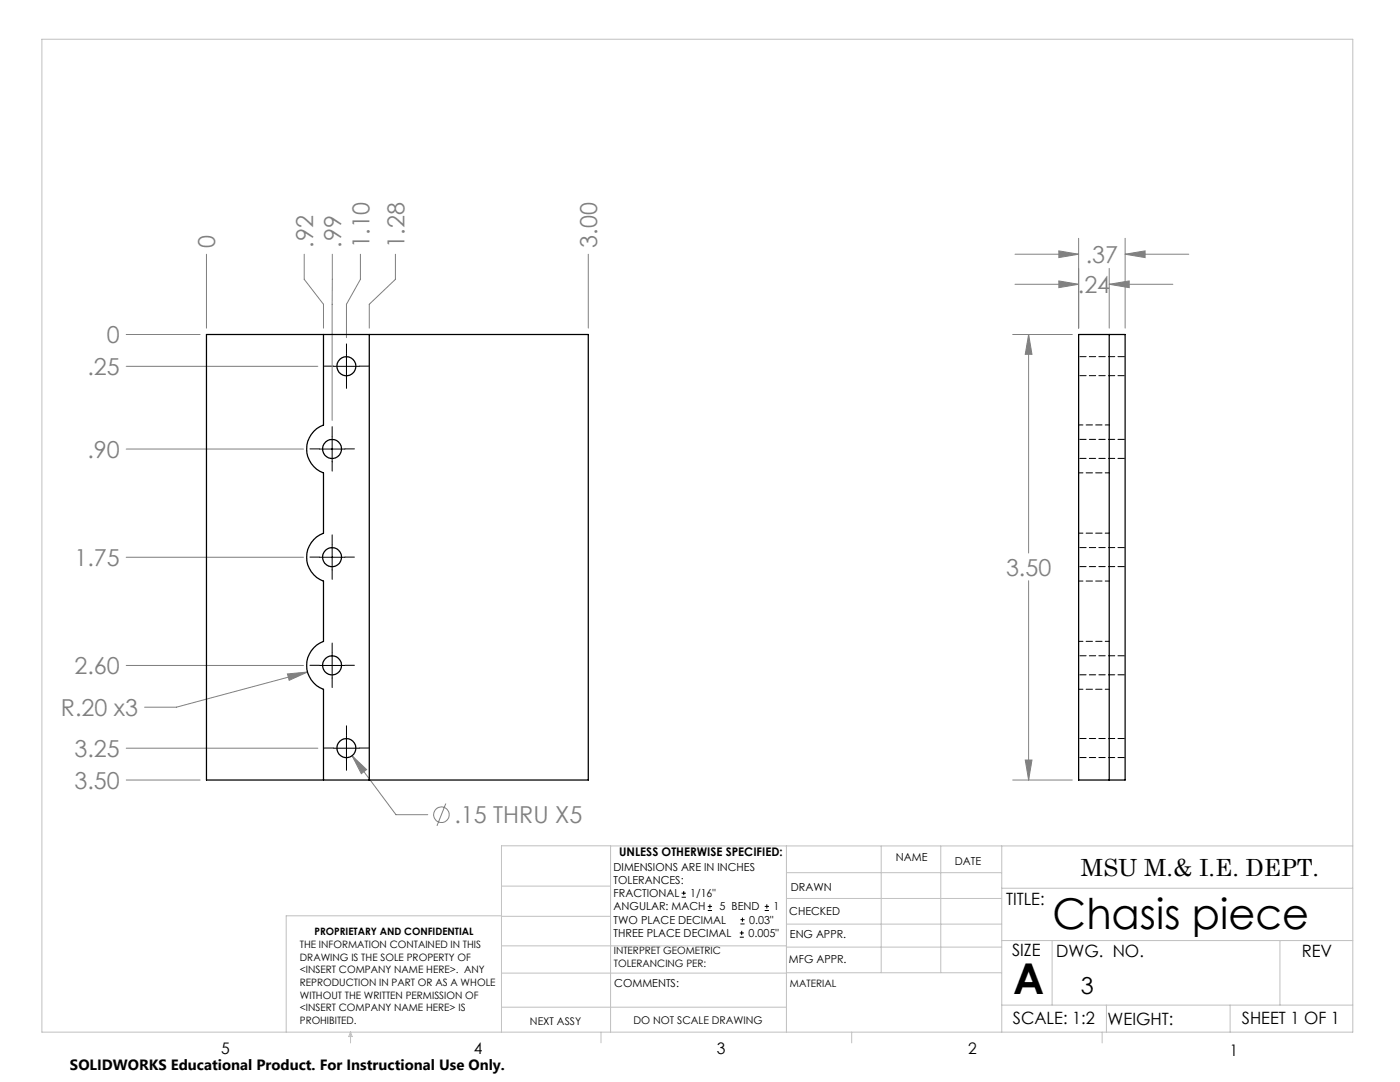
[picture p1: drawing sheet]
<svg xmlns="http://www.w3.org/2000/svg" width="279mm" height="216mm" viewBox="0 0 279 216" stroke-linecap="round" stroke-linejoin="round" font-family="sans-serif">
<g fill="none" stroke="#808080" stroke-width=".2">
<path d="M41.2 50.7v14.8M60.7 50.7v5l3.9 5v4.8M66.3 50.7v33.2M71.9 50.7v5l-2.8 5v6.7M78.9 50.7v5l-5.2 5v4.8M117.4 50.7v14.8M202.6 56.7h12.7M202.6 50.7h12.7M211.3 56.1l4 .6-4 .7zM211.3 50.1l4 .6-4 .7zM215.3 47.6v17.9M221.4 56.7l4-.6v1.3z"/>
<path d="M221.4 53.6v11.9M221.4 56.7h12.7M224.5 50.7l4-.6v1.3zM224.5 47.6v17.9M224.5 50.7h12.7M25.2 66.7h14.7M25.2 73.1h38.2M202.1 66.7h11.9M205.3 66.7l.7 4h-1.4zM205.3 66.7v43.6M25.2 89.6h35.4M25.2 111.2h35.4"/>
<path d="M205.3 115.9v39.7M25.2 132.8h35.4M57.4 134.5l4-.4-3.7 1.6zM61.4 134.1l-26.2 7h-6.3M25.2 149.3h38.2M25.2 155.6h14.7M70.3 150.8l2.9 2.8-1.1 .8zM70.3 150.8l8.7 11.8h6.4M202.1 155.6h11.9M204.6 151.7h1.4l-.7 3.9zM89 160.3l-1.8 4.5"/>
<circle cx="88.1" cy="162.6" r="1.56"/>
</g>
<g fill="none" stroke="#000" stroke-width=".2">
<path d="M66.6 73.1h5.1M69.1 70.6v5M63.7 89.6h5.1M66.3 87.1v5M63.7 111.2h5.1M66.3 108.7v5M63.7 132.8h5.1M66.3 130.2v5.1M66.6 149.3h5.1M69.1 146.8v5M136 179h.9M136 178.2h.9"/>
<path d="M136.5 177.8v.8M141.3 181.7h.8M141.3 180.9h.8M141.7 180.4v.9M147.6 187h.8M147.6 186.2h.8M147.8 184.4h.8M147.8 183.5h.8M148 185.7v.9M148.2 183.1v.8M152.6 181.7h.9M152.6 180.9h.9"/>
<path d="M153 180.4v.9"/>
</g>
<g fill="none" stroke="#000" stroke-width=".2" stroke-dasharray="15.2 1.3 1.3 1.3">
<path d="M66.6 73.1h-1.9M69.1 70.5v-1.9M69.1 75.6v1.9M71.7 73.1h1.9M63.8 89.6h-1.9M66.3 87v-1.9M66.3 92.1v1.9M68.8 89.6h1.9M63.8 111.2h-1.9M66.3 108.6v-1.9M66.3 113.7v1.9M68.8 111.2h1.9"/>
<path d="M63.8 132.8h-1.9M66.3 130.2v-1.9M66.3 135.3v1.9M68.8 132.8h1.9M66.6 149.3h-1.9M69.1 146.7v-1.9M69.1 151.8v1.9M71.7 149.3h1.9"/>
</g>
<g fill="none" stroke="#c0c0c0" stroke-width=".2">
<path d="M8.4 7.8h261.6v198.2h-261.6zM100.1 176.8h21.7M121.8 168.8v37.2M157 168.8v37.2M157 179.3h42.9M157 174.1h42.9M175.9 168.8v25.3M187.7 168.8v25.3M199.9 177.2h70.1M199.9 168.8v37.2M270 168.8h-169.9v37.2M100.1 194.2h56.9"/>
<path d="M100.1 188.7h56.9M100.1 182.8h21.7M100.1 182.7h-43v23.3M157 194.1h42.9M157 184.4h42.9M157 189h42.9M199.9 187.7h70.1M210 187.7v12.9M255.4 187.7v12.9M70 206v2.1M70 206l.3 .8h-.7zM100.1 201h56.9"/>
<path d="M119.9 206v2.1M170 206v2.1M199.9 200.6h70.1M220 206v2.1M220.8 200.6v5.4M245.5 200.6v5.4"/>
</g>
<path d="M70.3 150.8l1.8 3.6 1.1-.8zM57.4 134.5l.3 1.2 3.7-1.6zM205.3 66.7l.7 4h-1.4zM204.6 151.7h1.4l-.7 3.9zM211.3 56.1l4 .6-4 .7zM221.4 56.7l4-.6v1.3zM211.3 50.1l4 .6-4 .7zM224.5 50.7l4-.6v1.3z" fill="#808080"/>
<g fill="none" stroke="#000" stroke-width=".25">
<path d="M41.2 66.7h76.2v88.9h-76.2zM64.6 66.7v18.1a5.1 5.1 0 0 0-3.4 4.8 5.1 5.1 0 0 0 3.4 4.8v12a5.1 5.1 0 0 0-3.4 4.8 5.1 5.1 0 0 0 3.4 4.8v12a5.1 5.1 0 0 0-3.4 4.8 5.1 5.1 0 0 0 3.4 4.7v18.1M73.7 66.7v88.9M215.3 66.7h9.2v88.9h-9.2zM221.4 66.7v88.9"/>
<circle cx="69.1" cy="73.1" r="1.89"/>
<circle cx="66.3" cy="89.6" r="1.89"/>
<circle cx="66.3" cy="111.2" r="1.89"/>
<circle cx="66.3" cy="132.8" r="1.89"/>
<circle cx="69.1" cy="149.3" r="1.89"/>
</g>
<path d="M215.3 94.4h6.1M221.4 84.8h-6.1M215.3 115.9h6.1M221.4 106.4h-6.1M215.3 137.5h6.1M221.4 128h-6.1" fill="none" stroke="#000" stroke-width=".2" stroke-dasharray="1.3 .6" stroke-dashoffset=".4"/>
<path d="M215.3 75h9.3M224.6 71.2h-9.3M215.3 91.5h9.3M224.6 87.7h-9.3M215.3 113.1h9.3M224.6 109.3h-9.3M215.3 134.7h9.3M224.6 130.9h-9.3M215.3 151.2h9.3M224.6 147.4h-9.3" fill="none" stroke="#000" stroke-width=".2" stroke-dasharray="1.3 .6" stroke-dashoffset="-.2"/>
<g font-size="8.5">
<text x="210.1" y="185.3">Chasis piece</text>
<text x="202.2" y="198.3">A</text>
</g>
<g font-size="4.7" fill="#808080">
<text x="43" y="49.4" transform="rotate(-90 43 49.4)">0</text>
<text x="62.5" y="49.4" transform="rotate(-90 62.5 49.4)">.92</text>
<text x="68.1" y="49.4" transform="rotate(-90 68.1 49.4)">.99</text>
<text x="73.7" y="49.4" transform="rotate(-90 73.7 49.4)">1.10</text>
<text x="80.7" y="49.4" transform="rotate(-90 80.7 49.4)">1.28</text>
<text x="119.2" y="49.4" transform="rotate(-90 119.2 49.4)">3.00</text>
<text x="216.7" y="52.5">.37</text>
<text x="215.1" y="58.5">.24</text>
<text x="21.3" y="68.5">0</text>
<text x="17.4" y="74.8">.25</text>
<text x="17.4" y="91.3">.90</text>
<text x="14.9" y="112.9">1.75</text>
<text x="200.8" y="114.9">3.50</text>
<text x="14.9" y="134.5">2.60</text>
<text x="12.1" y="142.8">R.20 x3</text>
<text x="14.9" y="151">3.25</text>
<text x="14.9" y="157.4">3.50</text>
<text x="90.7" y="164.3">.15 THRU X5</text>
</g>
<g font-size="4.7">
<text x="215.7" y="174.7">MSU M.&amp; I.E. DEPT.</text>
<text x="215.7" y="198.4">3</text>
</g>
<g font-size="3.4">
<text x="200.8" y="180.5">TITLE:</text>
<text x="202" y="190.8">SIZE</text>
<text x="210.8" y="190.9">DWG. NO.</text>
<text x="259.8" y="191">REV</text>
<text x="202.1" y="204.4">SCALE: 1:2</text>
<text x="221" y="204.5">WEIGHT:</text>
<text x="247.8" y="204.4">SHEET 1 OF 1</text>
</g>
<g font-size="3.2">
<text x="44.2" y="210.4">5</text>
<text x="94.6" y="210.3">4</text>
<text x="143.1" y="210.4">3</text>
<text x="193.2" y="210.3">2</text>
<text x="245.4" y="210.6">1</text>
</g>
<text font-size="3" x="14" y="213.5">SOLIDWORKS Educational Product. For Instructional Use Only.</text>
<text font-size="2.4" x="123.6" y="170.8">UNLESS OTHERWISE SPECIFIED:</text>
<g font-size="2.2">
<text x="122.5" y="173.7">DIMENSIONS ARE IN INCHES</text>
<text x="178.8" y="171.8">NAME</text>
<text x="190.6" y="172.5">DATE</text>
<text x="122.5" y="176.4">TOLERANCES:</text>
<text x="122.5" y="179">FRACTIONAL</text>
<text x="137.8" y="179">1/16&quot;</text>
<text x="157.8" y="177.8">DRAWN</text>
<text x="122.5" y="184.3">TWO PLACE DECIMAL</text>
<text x="122.5" y="181.7">ANGULAR: MACH</text>
<text x="143.6" y="181.7">5 BEND</text>
<text x="149.5" y="184.3">0.03&quot;</text>
<text x="154.4" y="181.7">1</text>
<text x="157.5" y="182.5">CHECKED</text>
<text x="122.5" y="187">THREE PLACE DECIMAL</text>
<text x="149.4" y="187">0.005&quot;</text>
<text x="157.6" y="187.2">ENG APPR.</text>
<text x="122.6" y="197">COMMENTS:</text>
<text x="157.4" y="192.2">MFG APPR.</text>
</g>
<g font-size="2.1">
<text x="105.8" y="204.5">NEXT ASSY</text>
<text x="126.4" y="204.3">DO NOT SCALE DRAWING</text>
</g>
<g font-size="2">
<text x="59.8" y="189.2">THE INFORMATION CONTAINED IN THIS</text>
<text x="59.8" y="191.7">DRAWING IS THE SOLE PROPERTY OF</text>
<text x="62.8" y="186.5">PROPRIETARY AND CONFIDENTIAL</text>
<text x="122.5" y="190.4">INTERPRET GEOMETRIC</text>
<text x="59.8" y="194.2">&lt;INSERT COMPANY NAME HERE&gt;. ANY</text>
<text x="59.8" y="196.8">REPRODUCTION IN PART OR AS A WHOLE</text>
<text x="122.5" y="192.9">TOLERANCING PER:</text>
<text x="157.7" y="197">MATERIAL</text>
<text x="59.8" y="199.3">WITHOUT THE WRITTEN PERMISSION OF</text>
<text x="59.8" y="201.8">&lt;INSERT COMPANY NAME HERE&gt; IS</text>
<text x="59.8" y="204.3">PROHIBITED.</text>
</g>
</svg>
